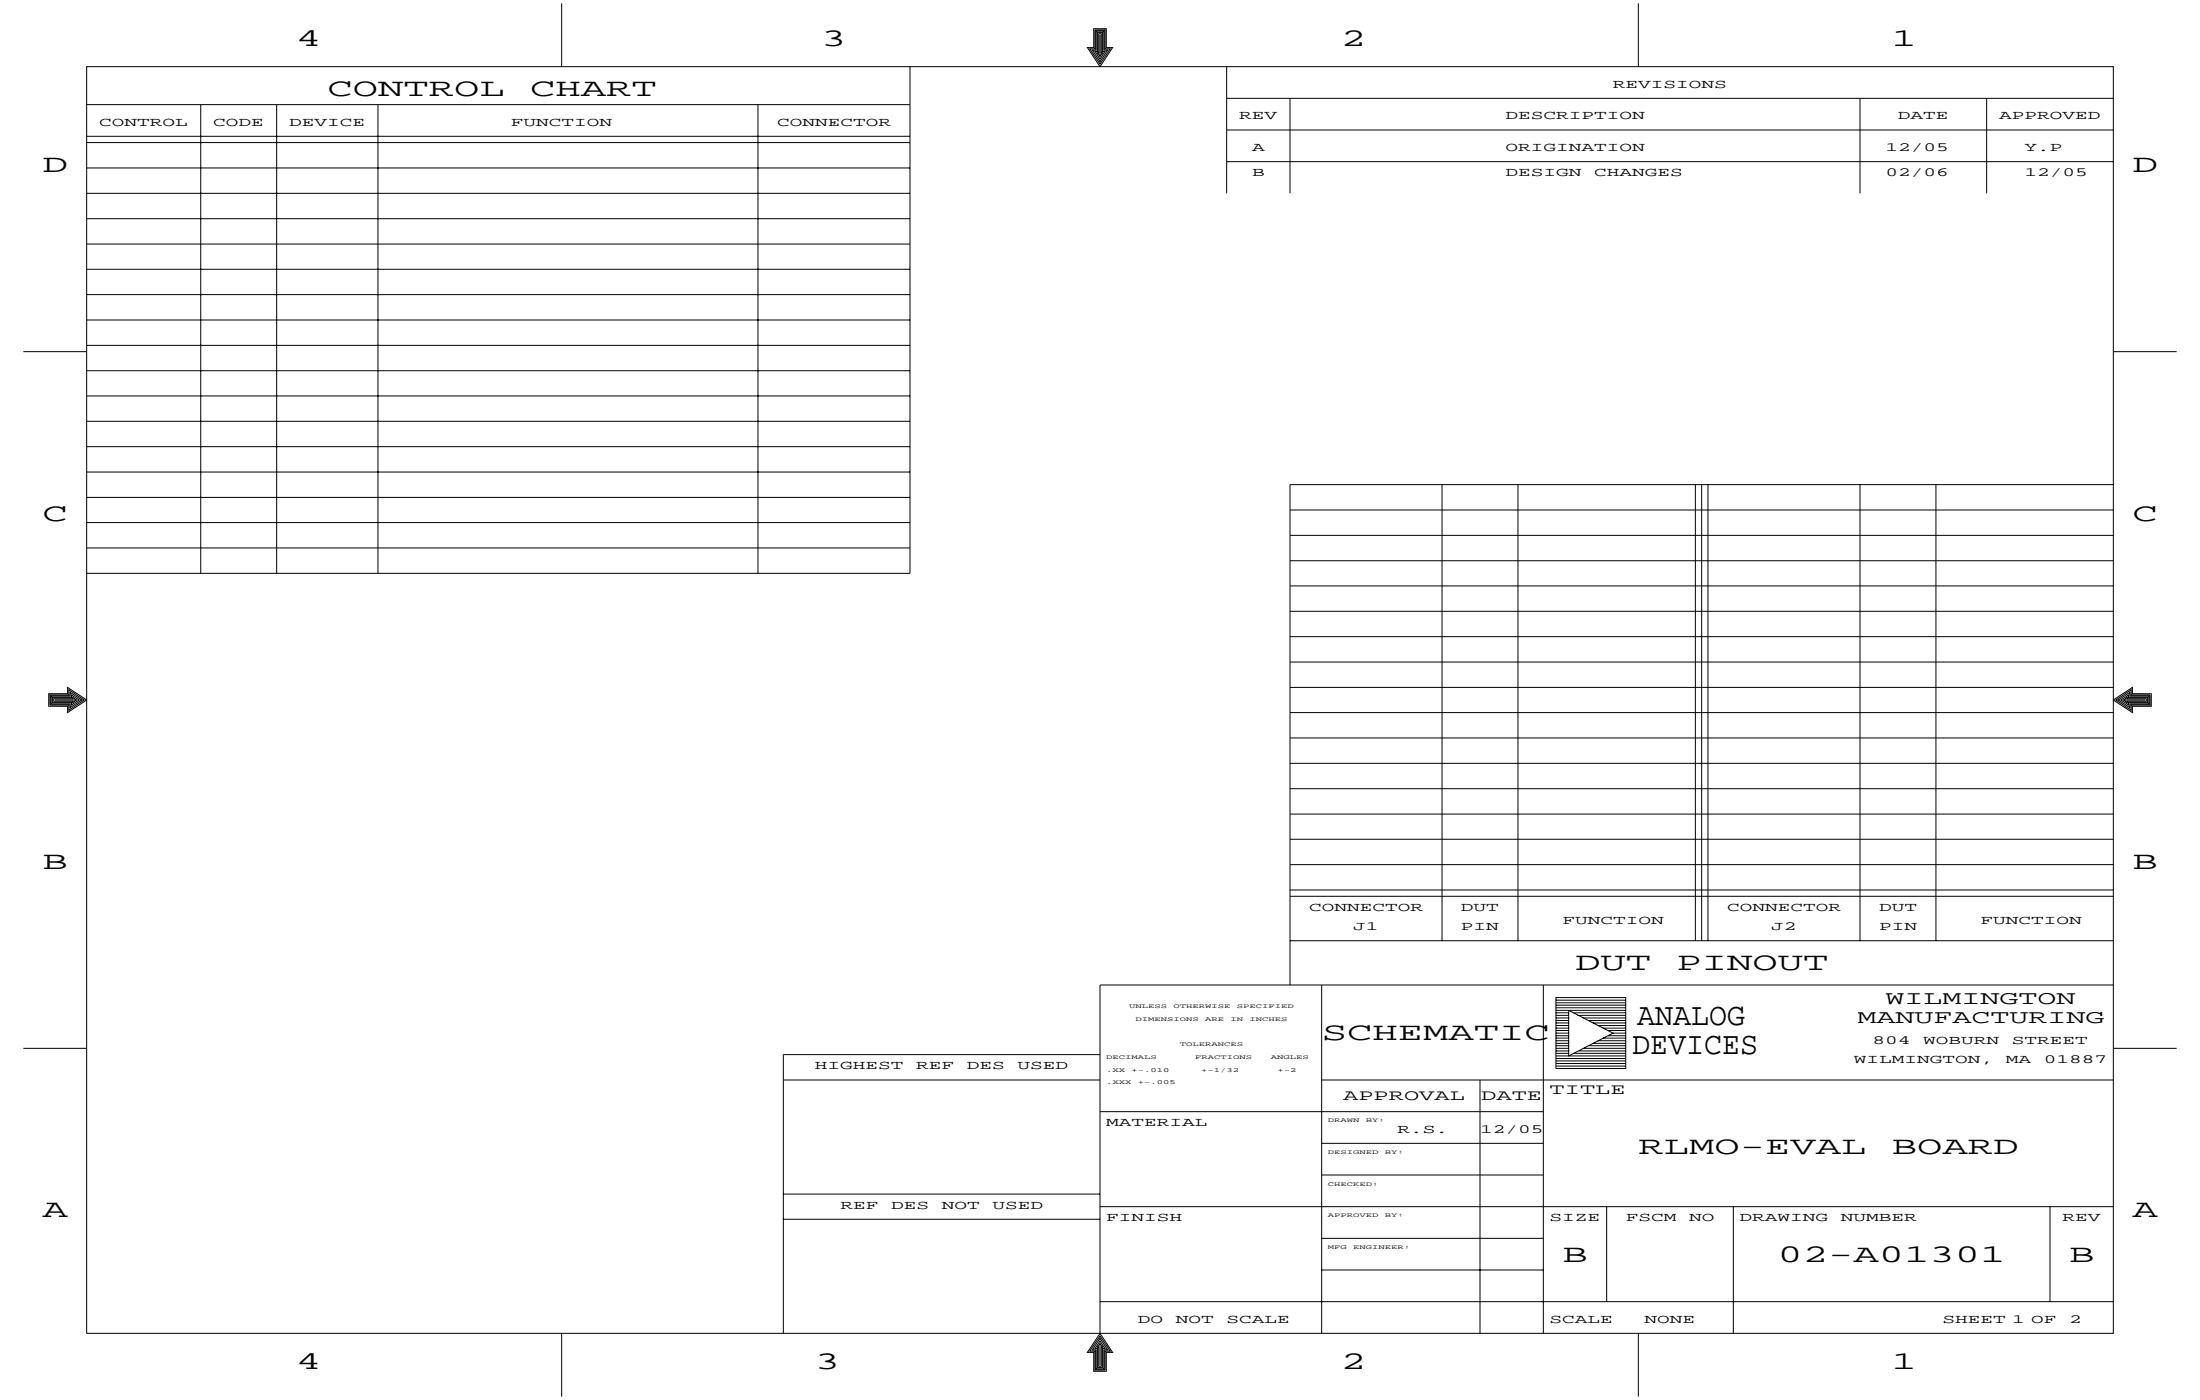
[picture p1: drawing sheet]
<svg xmlns="http://www.w3.org/2000/svg" width="419mm" height="267mm" viewBox="0 0 419 267" stroke-linecap="round" stroke-linejoin="round" font-family="sans-serif">
<g fill="none" stroke="#000" stroke-width=".19">
<path d="M16.5 12.7h386.1v241.3h-386.1zM16.5 19.9h156.9M38.2 19.9v89.3M52.7 19.9v89.3M72 19.9v89.3M107 .6v12.1M144.4 19.9v89.3M173.4 12.7v96.5h-156.9M208.4 5.5h2.3v3.6h1.2l-2.4 3.6-2.3-3.6h1.2zM208.6 5.7h1.9v3.6h1l-2 2.9-1.9-2.9h1zM208.8 5.9h1.5v3.7h.7l-1.5 2.1-1.4-2.1h.7zM209.1 6.2h.9v3.6h.5l-1 1.5-.9-1.5h.5z"/>
<path d="M209.3 6.4h.5v3.7h.2l-.5 .7-.4-.7h.2zM209.5 6.7v3.8M233.7 12.7v24.1M233.7 18.7h168.9M245.7 18.7v18.1M312.1 .6v12.1M354.3 18.7v18.1M378.5 18.7v18.1M16.5 36.8h156.9M16.5 26h156.9M16.5 27.2h156.9M16.5 32h156.9"/>
<path d="M158.9 23.6h.1M233.7 24.8h168.9M233.7 30.8h168.9M16.5 46.5h156.9M16.5 41.7h156.9M16.5 51.3h156.9M16.5 56.1h156.9M4.4 67h12.1M16.5 61h156.9M16.5 65.8h156.9M16.5 70.6h156.9M16.5 75.4h156.9"/>
<path d="M402.6 67h12.1M16.5 80.3h156.9M16.5 85.1h156.9M16.5 89.9h156.9M16.5 99.6h156.9M16.5 94.8h156.9M245.7 97.2h156.9M274.7 92.3v86.9M289.2 92.3v86.9M323 92.3v86.9M324.2 92.3v86.9M325.4 92.3v86.9"/>
<path d="M354.3 92.3v86.9M368.8 92.3v86.9M402.6 92.3h-156.9v95.3M16.5 104.4h156.9M245.7 116.5h156.9M245.7 111.6h156.9M245.7 106.8h156.9M245.7 102h156.9M9.3 132.2h3.6v-1.2l3.6 2.3-3.6 2.4v-1.2h-3.6zM9.5 132.4h3.6v-1l2.9 1.9-2.9 2v-1h-3.6zM9.7 132.6h3.7v-.7l2.2 1.4-2.2 1.5v-.7h-3.7zM10 132.9h3.6v-.5l1.5 .9-1.5 1v-.5h-3.6z"/>
<path d="M10.2 133.1h3.7v-.2l.7 .4-.7 .5v-.2h-3.7zM10.5 133.3h3.8M245.7 135.7h156.9M245.7 131h156.9M245.7 126.1h156.9M245.7 121.3h156.9M402.6 133.3l3.6-2.3v1.2h3.6v2.3h-3.6v1.2zM403.1 133.3l2.9-1.9v1h3.6v1.9h-3.6v1zM403.5 133.3l2.2-1.4v.7h3.7v1.5h-3.7v.7zM404 133.3l1.5-.9v.5h3.6v.9h-3.6v.5zM404.5 133.3l.7-.4v.2h3.7v.5h-3.7v.2zM404.8 133.3h3.8"/>
<path d="M245.7 159.9h156.9M245.7 155.1h156.9M245.7 150.2h156.9M245.7 145.4h156.9M245.7 140.6h156.9M245.7 170.7h156.9M245.7 179.2h156.9M245.7 164.7h156.9M245.7 169.5h156.9M4.4 199.7h12.1M251.8 187.6v66.4M294 187.6v66.4"/>
<path d="M296.4 190h13.3v13.6h-13.3zM296.4 197.3h2.4M296.4 196.8h2.4M296.4 196.3h2.4M296.4 195.9h2.4M296.4 195.4h2.4M296.4 194.9h2.4M296.4 194.4h2.4M296.4 193.9h2.4M296.4 193.4h2.4M296.4 192.9h2.4M296.4 197.8h2.4"/>
<path d="M296.4 198.3h2.4M296.4 198.8h2.4M296.4 199.2h2.4M296.4 199.7h2.4M296.4 192.5h13.3M296.4 191.5h13.3M296.4 190.5h13.3M296.4 191h13.3M296.4 192h13.3M298.8 192.5l8.5 4.3-8.5 4.4zM299.8 192.9h9.9M300.5 193.4h9.2"/>
<path d="M301.5 193.9h8.2M301.7 199.7h8M302.7 194.4h7M302.7 199.2h7M303.4 194.9h6.3M303.4 198.8h6.3M304.4 195.4h5.3M304.4 198.3h5.3M305.3 195.9h4.4M305.3 197.8h4.4M306.3 197.3h3.4M306.3 196.3h3.4"/>
<path d="M307.3 196.8h2.4M402.6 187.6h-193.1v66.4M402.6 199.7h12.1M149.2 205.7h60.3M209.5 200.9h-60.3v53.1M209.5 211.8h84.5M251.8 205.7h150.8M251.8 217.8h42.2M281.9 205.7v48.3M296.4 200.2h2.4M296.4 202.6h13.3M296.4 200.7h2.4"/>
<path d="M296.4 201.6h13.3M296.4 201.2h13.3M296.4 202.1h13.3M296.4 203.1h13.3M299.8 200.7h9.9M300.8 200.2h8.9M149.2 227.5h60.3M149.2 232.3h60.3M209.5 229.9h193.1M251.8 235.9h42.2M251.8 223.8h42.2M306.1 229.9v18.1"/>
<path d="M330.2 229.9v24.1M390.5 229.9v18.1M107 254v12.1M209.5 255.9l.5 .7h-.2v3.7h-.5v-3.7h-.2zM209.5 255.4l1 1.5h-.5v3.6h-.9v-3.6h-.5zM209.5 255l1.5 2.1h-.7v3.7h-1.5v-3.7h-.7zM209.5 254.5l2 2.9h-1v3.6h-1.9v-3.6h-1zM209.5 254l2.4 3.6h-1.2v3.6h-2.3v-3.6h-1.2zM209.5 256.2v3.8M209.5 248h193.1M251.8 241.9h42.2M312.1 254v12.1"/>
</g>
<g font-size="6">
<text x="311.9" y="195.3">ANALOG</text>
<text x="310.9" y="200.8">DEVICES</text>
</g>
<g font-size="4.8">
<text x="56.3" y="8.7">4</text>
<text x="156.5" y="8.7">3</text>
<text x="255.4" y="8.7">2</text>
<text x="360.4" y="8.7">1</text>
<text x="62.4" y="18.3">CONTROL</text>
<text x="101" y="18.3">CHART</text>
<text x="8.1" y="32.8">D</text>
<text x="406.2" y="32.8">D</text>
<text x="8.1" y="99.2">C</text>
<text x="406.2" y="99.2">C</text>
<text x="8.1" y="165.5">B</text>
<text x="406.2" y="165.5">B</text>
<text x="300" y="184.9">DUT</text>
<text x="319.3" y="184.9">PINOUT</text>
<text x="251.8" y="198.1">SCHEMATIC</text>
<text x="312.1" y="219.8">RLMO-EVAL</text>
<text x="360.4" y="219.8">BOARD</text>
<text x="8.1" y="231.9">A</text>
<text x="406.2" y="231.9">A</text>
<text x="297.6" y="240.3">B</text>
<text x="338.6" y="240.3">02-A01301</text>
<text x="394.2" y="240.3">B</text>
<text x="56.3" y="260.8">4</text>
<text x="155.3" y="260.8">3</text>
<text x="255.4" y="260.8">2</text>
<text x="360.4" y="260.8">1</text>
</g>
<g font-size="3.6">
<text x="359.2" y="191.3">WILMINGTON</text>
<text x="353.8" y="194.9">MANUFACTURING</text>
</g>
<g font-size="2.9">
<text x="255.9" y="209.6">APPROVAL</text>
<text x="282.2" y="209.6">DATE</text>
<text x="295.2" y="208.4">TITLE</text>
</g>
<g font-size="2.4">
<text x="307.3" y="16.7">REVISIONS</text>
<text x="18.9" y="24">CONTROL</text>
<text x="40.6" y="24">CODE</text>
<text x="55.1" y="24">DEVICE</text>
<text x="97.3" y="24">FUNCTION</text>
<text x="148" y="24">CONNECTOR</text>
<text x="236.1" y="22.8">REV</text>
<text x="286.8" y="22.8">DESCRIPTION</text>
<text x="361.6" y="22.8">DATE</text>
<text x="380.9" y="22.8">APPROVED</text>
<text x="238.5" y="28.8">A</text>
<text x="286.8" y="28.8">ORIGINATION</text>
<text x="359.2" y="28.8">12/05</text>
<text x="385.7" y="28.8">Y.P</text>
<text x="238.5" y="33.6">B</text>
<text x="286.8" y="33.6">DESIGN</text>
<text x="303.7" y="33.6">CHANGES</text>
<text x="359.2" y="33.6">02/06</text>
<text x="385.7" y="33.6">12/05</text>
<text x="249.4" y="173.6">CONNECTOR</text>
<text x="278.3" y="173.6">DUT</text>
<text x="329" y="173.6">CONNECTOR</text>
<text x="358" y="173.6">DUT</text>
<text x="257.8" y="177.2">J1</text>
<text x="278.3" y="177.2">PIN</text>
<text x="297.6" y="176">FUNCTION</text>
<text x="337.4" y="177.2">J2</text>
<text x="358" y="177.2">PIN</text>
<text x="377.3" y="176">FUNCTION</text>
<text x="155.3" y="203.7">HIGHEST</text>
<text x="174.6" y="203.7">REF</text>
<text x="184.2" y="203.7">DES</text>
<text x="193.9" y="203.7">USED</text>
<text x="353.1" y="202.5">WILMINGTON,</text>
<text x="356.7" y="198.9">804</text>
<text x="366.4" y="198.9">WOBURN</text>
<text x="382.1" y="202.5">MA</text>
<text x="383.3" y="198.9">STREET</text>
<text x="389.3" y="202.5">01887</text>
<text x="210.7" y="214.6">MATERIAL</text>
<text x="266.2" y="215.8">R.S.</text>
<text x="281.9" y="215.8">12/05</text>
<text x="160.1" y="230.3">REF</text>
<text x="169.7" y="230.3">DES</text>
<text x="179.4" y="230.3">NOT</text>
<text x="189" y="230.3">USED</text>
<text x="210.7" y="232.7">FINISH</text>
<text x="295.2" y="232.7">SIZE</text>
<text x="309.7" y="232.7">FSCM</text>
<text x="321.8" y="232.7">NO</text>
<text x="331.4" y="232.7">DRAWING</text>
<text x="350.7" y="232.7">NUMBER</text>
<text x="392.9" y="232.7">REV</text>
<text x="216.8" y="252">DO</text>
<text x="224" y="252">NOT</text>
<text x="233.7" y="252">SCALE</text>
<text x="295.2" y="252">SCALE</text>
<text x="313.3" y="252">NONE</text>
<text x="370" y="252">SHEET 1 OF</text>
<text x="394.2" y="252">2</text>
</g>
<g font-size="1.2">
<text x="215.1" y="192.1">UNLESS</text>
<text x="216.3" y="194.5">DIMENSIONS</text>
<text x="223.5" y="192.1">OTHERWISE</text>
<text x="229.6" y="194.5">ARE</text>
<text x="234.4" y="194.5">IN</text>
<text x="235.6" y="192.1">SPECIFIED</text>
<text x="238" y="194.5">INCHES</text>
<text x="210.7" y="201.7">DECIMALS</text>
<text x="224.8" y="199.3">TOLERANCES</text>
<text x="227.6" y="201.7">FRACTIONS</text>
<text x="242.1" y="201.7">ANGLES</text>
<text x="210.7" y="204.2">.XX</text>
<text x="210.7" y="206.6">.XXX</text>
<text x="215.6" y="204.2">+-.010</text>
<text x="216.8" y="206.6">+-.005</text>
<text x="228.8" y="204.2">+-1/32</text>
<text x="243.3" y="204.2">+-2</text>
<text x="253" y="213.8">DRAWN</text>
<text x="260.2" y="213.8">BY:</text>
<text x="253" y="219.8">DESIGNED</text>
<text x="263.8" y="219.8">BY:</text>
<text x="253" y="225.8">CHECKED:</text>
<text x="253" y="231.9">APPROVED</text>
<text x="263.8" y="231.9">BY:</text>
<text x="253" y="237.9">MFG</text>
<text x="257.8" y="237.9">ENGINEER:</text>
</g>
</svg>
